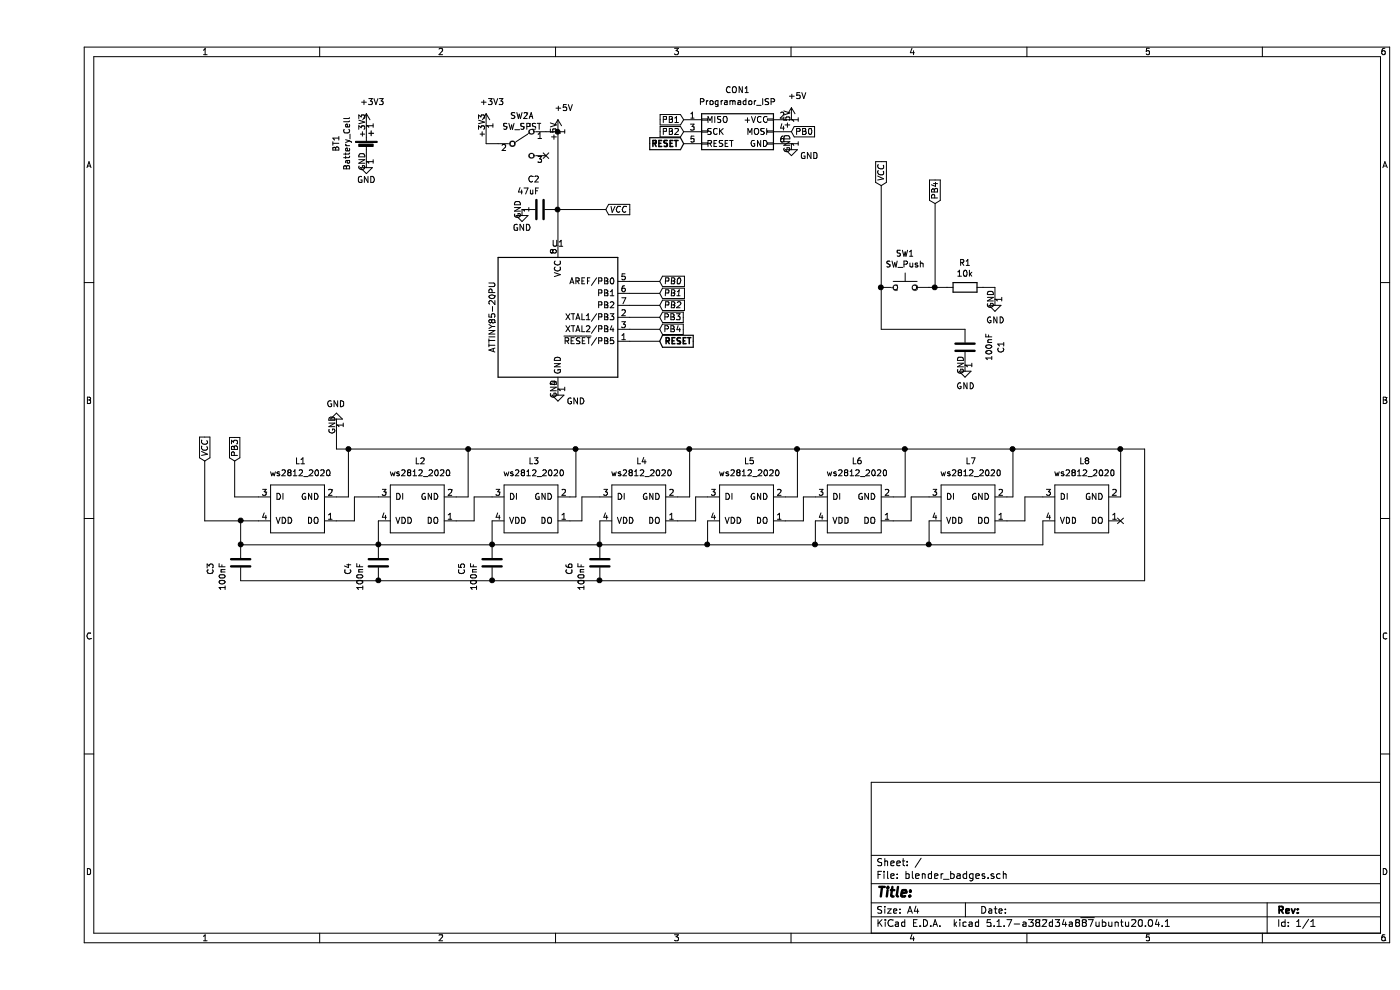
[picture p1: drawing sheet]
EESchema Schematic File Version 4
EELAYER 30 0
EELAYER END
$Descr A4 11693 8268
encoding utf-8
Sheet 1 1
Title ""
Date ""
Rev ""
Comp ""
Comment1 ""
Comment2 ""
Comment3 ""
Comment4 ""
$EndDescr
$Comp
L Device:R R1
U 1 1
P 7750 2400
F 0 "R1" V 7543 2400 50  0000 C CNN
F 1 "10k" V 7634 2400 50  0000 C CNN
F 2 "Resistor_SMD:R_0805_2012Metric_Pad1.15x1.40mm_HandSolder" V 7680 2400 50  0001 C CNN
F 3 "~" H 7750 2400 50  0001 C CNN
	1    7750 2400
	0    1    1    0   
$EndComp
$Comp
L Switch:SW_DPDT_x2 SW2
U 1 1
P 4050 1200
F 0 "SW2" H 4050 1435 50  0000 C CNN
F 1 "SW_SPST" H 4050 1344 50  0000 C CNN
F 2 "Switches:SWITCH_SPST_SMD_A" H 4050 1200 50  0001 C CNN
F 3 "" H 4050 1200 50  0001 C CNN
	1    4050 1200
	1    0    0    -1  
$EndComp
Wire Wire Line
	7050 1550 7050 2400
$Comp
L Device:Battery_Cell BT1
U 1 1
P 2750 1250
F 0 "BT1" V 2495 1300 50  0000 C CNN
F 1 "Battery_Cell" V 2586 1300 50  0000 C CNN
F 2 "Battery:BatteryHolder_Keystone_3034_1x20mm_MODIFICADA" V 2750 1310 50  0001 C CNN
F 3 "~" V 2750 1310 50  0001 C CNN
	1    2750 1250
	1    0    0    -1  
$EndComp
NoConn ~ 4250 1300
$Comp
L Switch:SW_Push SW1
U 1 1
P 7250 2400
F 0 "SW1" H 7250 2685 50  0000 C CNN
F 1 "SW_Push" H 7250 2594 50  0000 C CNN
F 2 "Button_Switch_SMD:SW_SPST_TL3342" H 7250 2600 50  0001 C CNN
F 3 "" H 7250 2600 50  0001 C CNN
	1    7250 2400
	1    0    0    -1  
$EndComp
Connection ~ 7050 2400
$Comp
L power:GND #PWR0102
U 1 1
P 8000 2500
F 0 "#PWR0102" H 8000 2250 50  0001 C CNN
F 1 "GND" H 8005 2327 50  0000 C CNN
F 2 "" H 8000 2500 50  0001 C CNN
F 3 "" H 8000 2500 50  0001 C CNN
	1    8000 2500
	1    0    0    -1  
$EndComp
Wire Wire Line
	7900 2400 8000 2400
$Comp
L MCU_Microchip_ATtiny:ATtiny85-20PU U1
U 1 1
P 4350 2650
F 0 "U1" H 4350 3267 50  0000 C CNN
F 1 "ATTINY85-20PU" V 3800 2650 50  0000 C CNN
F 2 "Package_SO:SOIJ-8_5.3x5.3mm_P1.27mm" H 4100 3250 50  0001 L BNN
F 3 "1.31 USD" H 4750 2700 50  0001 L BNN
F 4 "ATTINY85-20PU" H 4700 2550 50  0001 L BNN "Field4"
F 5 "Good" H 4850 2400 50  0001 L BNN "Field5"
F 6 "ATtiny Series 20 MHz 8 KB Flash 512 B SRAM 8-Bit Microcontroller - DIP-8" H 4700 2450 50  0001 L BNN "Field6"
F 7 "Microchip" H 5100 2400 50  0001 L BNN "Field7"
F 8 "DIP-8 Microchip" H 4700 2800 50  0001 L BNN "Field8"
	1    4350 2650
	1    0    0    -1  
$EndComp
Wire Wire Line
	4350 1750 4350 2050
Wire Wire Line
	8000 2400 8000 2500
Wire Wire Line
	7050 2400 7050 2750
$Comp
L Device:C C1
U 1 1
P 7750 2900
F 0 "C1" V 8050 2900 50  0000 C CNN
F 1 "100nF" V 7950 2900 50  0000 C CNN
F 2 "Capacitor_SMD:C_0805_2012Metric_Pad1.15x1.40mm_HandSolder" H 7788 2750 50  0001 C CNN
F 3 "~" H 7750 2900 50  0001 C CNN
	1    7750 2900
	1    0    0    -1  
$EndComp
$Comp
L power:+3V3 #PWR0101
U 1 1
P 2750 1050
F 0 "#PWR0101" H 2750 900 50  0001 C CNN
F 1 "+3V3" H 2800 1250 50  0000 C CNN
F 2 "" H 2750 1050 50  0001 C CNN
F 3 "" H 2750 1050 50  0001 C CNN
	1    2750 1050
	1    0    0    -1  
$EndComp
$Comp
L power:GND #PWR0103
U 1 1
P 2750 1350
F 0 "#PWR0103" H 2750 1100 50  0001 C CNN
F 1 "GND" H 2750 1200 50  0000 C CNN
F 2 "" H 2750 1350 50  0001 C CNN
F 3 "" H 2750 1350 50  0001 C CNN
	1    2750 1350
	1    0    0    -1  
$EndComp
$Comp
L Device:C C2
U 1 1
P 4200 1750
F 0 "C2" V 4450 1750 50  0000 L CNN
F 1 "47uF" V 4350 1750 50  0000 L CNN
F 2 "Capacitor_SMD:C_0805_2012Metric_Pad1.15x1.40mm_HandSolder" H 4238 1600 50  0001 C CNN
F 3 "~" H 4200 1750 50  0001 C CNN
	1    4200 1750
	0    -1   -1   0   
$EndComp
$Comp
L power:+3V3 #PWR0106
U 1 1
P 3750 1050
F 0 "#PWR0106" H 3750 900 50  0001 C CNN
F 1 "+3V3" H 3800 1250 50  0000 C CNN
F 2 "" H 3750 1050 50  0001 C CNN
F 3 "" H 3750 1050 50  0001 C CNN
	1    3750 1050
	1    0    0    -1  
$EndComp
$Comp
L NOMAS_semaforos:Programador_ISP CON1
U 1 1
P 5850 1100
F 0 "CON1" H 5850 1450 50  0000 C CNN
F 1 "Programador_ISP" H 5850 1350 50  0000 C CNN
F 2 "MisFootprints:ISP_TestPoints" H 5750 1100 50  0001 C CNN
F 3 "~" H 5750 1100 50  0001 C CNN
	1    5850 1100
	1    0    0    -1  
$EndComp
$Comp
L power:GND #PWR0108
U 1 1
P 6300 1200
F 0 "#PWR0108" H 6300 950 50  0001 C CNN
F 1 "GND" H 6450 1100 50  0000 C CNN
F 2 "" H 6300 1200 50  0001 C CNN
F 3 "" H 6300 1200 50  0001 C CNN
	1    6300 1200
	1    0    0    -1  
$EndComp
$Comp
L power:GND #PWR0109
U 1 1
P 4350 3250
F 0 "#PWR0109" H 4350 3000 50  0001 C CNN
F 1 "GND" H 4500 3150 50  0000 C CNN
F 2 "" H 4350 3250 50  0001 C CNN
F 3 "" H 4350 3250 50  0001 C CNN
	1    4350 3250
	1    0    0    -1  
$EndComp
Wire Wire Line
	7450 2400 7500 2400
Wire Wire Line
	7500 2400 7500 1700
Connection ~ 7500 2400
Wire Wire Line
	7500 2400 7600 2400
Text GLabel 5200 2750 2    50   Input ~ 0
PB4
Wire Wire Line
	5200 2750 4950 2750
Wire Wire Line
	4950 2650 5200 2650
Wire Wire Line
	4950 2550 5200 2550
Text GLabel 5200 2650 2    50   Input ~ 0
PB3
Text GLabel 5200 2550 2    50   Input Italic 0
PB2
Text GLabel 5200 2450 2    50   Input Italic 0
PB1
Text GLabel 5200 2350 2    50   Input Italic 0
PB0
Text GLabel 5200 2850 2    50   Input ~ 10
RESET
Wire Wire Line
	4950 2350 5200 2350
Wire Wire Line
	4950 2450 5200 2450
Wire Wire Line
	4950 2850 5200 2850
Text GLabel 5400 1200 0    50   Input ~ 10
RESET
Text GLabel 5400 1100 0    50   Input ~ 0
PB2
Text GLabel 5400 1000 0    50   Input ~ 0
PB1
Text GLabel 6300 1100 2    50   Input ~ 0
PB0
Text GLabel 1650 3850 1    50   Input ~ 0
PB3
Text GLabel 7500 1700 1    50   Input ~ 0
PB4
$Comp
L power:GND #PWR0110
U 1 1
P 2500 3550
F 0 "#PWR0110" H 2500 3300 50  0001 C CNN
F 1 "GND" H 2505 3377 50  0000 C CNN
F 2 "" H 2500 3550 50  0001 C CNN
F 3 "" H 2500 3550 50  0001 C CNN
	1    2500 3550
	-1   0    0    1   
$EndComp
Connection ~ 4350 1750
Wire Wire Line
	3750 1050 3750 1200
Wire Wire Line
	3750 1200 3850 1200
$Comp
L power:GND #PWR0104
U 1 1
P 4050 1750
F 0 "#PWR0104" H 4050 1500 50  0001 C CNN
F 1 "GND" H 4050 1600 50  0000 C CNN
F 2 "" H 4050 1750 50  0001 C CNN
F 3 "" H 4050 1750 50  0001 C CNN
	1    4050 1750
	1    0    0    -1  
$EndComp
Wire Wire Line
	4250 1100 4350 1100
Wire Wire Line
	4350 1100 4350 1750
Wire Wire Line
	7050 2750 7750 2750
$Comp
L power:GND #PWR0105
U 1 1
P 7750 3050
F 0 "#PWR0105" H 7750 2800 50  0001 C CNN
F 1 "GND" H 7755 2877 50  0000 C CNN
F 2 "" H 7750 3050 50  0001 C CNN
F 3 "" H 7750 3050 50  0001 C CNN
	1    7750 3050
	1    0    0    -1  
$EndComp
$Comp
L power:+5V #PWR0107
U 1 1
P 6300 1000
F 0 "#PWR0107" H 6300 850 50  0001 C CNN
F 1 "+5V" H 6350 1200 50  0000 C CNN
F 2 "" H 6300 1000 50  0001 C CNN
F 3 "" H 6300 1000 50  0001 C CNN
	1    6300 1000
	1    0    0    -1  
$EndComp
$Comp
L power:+5V #PWR0111
U 1 1
P 4350 1100
F 0 "#PWR0111" H 4350 950 50  0001 C CNN
F 1 "+5V" H 4400 1300 50  0000 C CNN
F 2 "" H 4350 1100 50  0001 C CNN
F 3 "" H 4350 1100 50  0001 C CNN
	1    4350 1100
	1    0    0    -1  
$EndComp
Connection ~ 4350 1100
$Comp
L MisLibrary:ws2812_2020 L2
U 1 1
P 3250 4200
F 0 "L2" H 3200 4550 50  0000 C CNN
F 1 "ws2812_2020" H 3200 4450 50  0000 C CNN
F 2 "MisFootprints:ws2812_2020" H 3300 4150 50  0001 C CNN
F 3 "" H 3300 4150 50  0001 C CNN
	1    3250 4200
	1    0    0    -1  
$EndComp
$Comp
L MisLibrary:ws2812_2020 L3
U 1 1
P 4200 4200
F 0 "L3" H 4150 4550 50  0000 C CNN
F 1 "ws2812_2020" H 4150 4450 50  0000 C CNN
F 2 "MisFootprints:ws2812_2020" H 4250 4150 50  0001 C CNN
F 3 "" H 4250 4150 50  0001 C CNN
	1    4200 4200
	1    0    0    -1  
$EndComp
$Comp
L MisLibrary:ws2812_2020 L4
U 1 1
P 5100 4200
F 0 "L4" H 5050 4550 50  0000 C CNN
F 1 "ws2812_2020" H 5050 4450 50  0000 C CNN
F 2 "MisFootprints:ws2812_2020" H 5150 4150 50  0001 C CNN
F 3 "" H 5150 4150 50  0001 C CNN
	1    5100 4200
	1    0    0    -1  
$EndComp
$Comp
L MisLibrary:ws2812_2020 L5
U 1 1
P 6000 4200
F 0 "L5" H 5950 4550 50  0000 C CNN
F 1 "ws2812_2020" H 5950 4450 50  0000 C CNN
F 2 "MisFootprints:ws2812_2020" H 6050 4150 50  0001 C CNN
F 3 "" H 6050 4150 50  0001 C CNN
	1    6000 4200
	1    0    0    -1  
$EndComp
Wire Wire Line
	1650 3850 1650 4150
Wire Wire Line
	3500 4350 3650 4350
Wire Wire Line
	3650 4350 3650 4150
Wire Wire Line
	3650 4150 3800 4150
Wire Wire Line
	4450 4350 4550 4350
Wire Wire Line
	4550 4350 4550 4150
Wire Wire Line
	4550 4150 4700 4150
Wire Wire Line
	5350 4350 5500 4350
Wire Wire Line
	5500 4350 5500 4150
Wire Wire Line
	5500 4150 5600 4150
Wire Wire Line
	2650 4350 2650 4150
Wire Wire Line
	2650 4150 2850 4150
$Comp
L MisLibrary:ws2812_2020 L6
U 1 1
P 6900 4200
F 0 "L6" H 6850 4550 50  0000 C CNN
F 1 "ws2812_2020" H 6850 4450 50  0000 C CNN
F 2 "MisFootprints:ws2812_2020" H 6950 4150 50  0001 C CNN
F 3 "" H 6950 4150 50  0001 C CNN
	1    6900 4200
	1    0    0    -1  
$EndComp
$Comp
L MisLibrary:ws2812_2020 L7
U 1 1
P 7850 4200
F 0 "L7" H 7800 4550 50  0000 C CNN
F 1 "ws2812_2020" H 7800 4450 50  0000 C CNN
F 2 "MisFootprints:ws2812_2020" H 7900 4150 50  0001 C CNN
F 3 "" H 7900 4150 50  0001 C CNN
	1    7850 4200
	1    0    0    -1  
$EndComp
$Comp
L MisLibrary:ws2812_2020 L8
U 1 1
P 8800 4200
F 0 "L8" H 8750 4550 50  0000 C CNN
F 1 "ws2812_2020" H 8750 4450 50  0000 C CNN
F 2 "MisFootprints:ws2812_2020" H 8850 4150 50  0001 C CNN
F 3 "" H 8850 4150 50  0001 C CNN
	1    8800 4200
	1    0    0    -1  
$EndComp
Wire Wire Line
	6250 4350 6400 4350
Wire Wire Line
	6400 4350 6400 4150
Wire Wire Line
	6400 4150 6500 4150
Wire Wire Line
	7150 4350 7300 4350
Wire Wire Line
	7300 4350 7300 4150
Wire Wire Line
	7300 4150 7450 4150
Wire Wire Line
	8100 4350 8250 4350
Wire Wire Line
	8250 4350 8250 4150
Wire Wire Line
	8250 4150 8400 4150
NoConn ~ 9050 4350
Wire Wire Line
	2500 4350 2650 4350
Wire Wire Line
	1650 4150 1850 4150
$Comp
L MisLibrary:ws2812_2020 L1
U 1 1
P 2250 4200
F 0 "L1" H 2200 4550 50  0000 C CNN
F 1 "ws2812_2020" H 2200 4450 50  0000 C CNN
F 2 "MisFootprints:ws2812_2020" H 2300 4150 50  0001 C CNN
F 3 "" H 2300 4150 50  0001 C CNN
	1    2250 4200
	1    0    0    -1  
$EndComp
Wire Wire Line
	2500 3750 2600 3750
Wire Wire Line
	9050 3750 9050 4150
Wire Wire Line
	8100 4150 8150 4150
Wire Wire Line
	8150 4150 8150 3750
Connection ~ 8150 3750
Wire Wire Line
	8150 3750 9050 3750
Wire Wire Line
	7150 4150 7250 4150
Wire Wire Line
	7250 4150 7250 3750
Connection ~ 7250 3750
Wire Wire Line
	7250 3750 8150 3750
Wire Wire Line
	6250 4150 6350 4150
Wire Wire Line
	6350 4150 6350 3750
Connection ~ 6350 3750
Wire Wire Line
	6350 3750 7250 3750
Wire Wire Line
	5350 4150 5450 4150
Wire Wire Line
	5450 4150 5450 3750
Connection ~ 5450 3750
Wire Wire Line
	5450 3750 6350 3750
Wire Wire Line
	4500 4150 4500 3750
Connection ~ 4500 3750
Wire Wire Line
	4500 3750 5450 3750
Wire Wire Line
	4450 4150 4500 4150
Wire Wire Line
	3600 4150 3600 3750
Connection ~ 3600 3750
Wire Wire Line
	3600 3750 4500 3750
Wire Wire Line
	3500 4150 3600 4150
Wire Wire Line
	2500 4150 2600 4150
Wire Wire Line
	2600 4150 2600 3750
Connection ~ 2600 3750
Wire Wire Line
	2600 3750 3600 3750
Wire Wire Line
	2500 3750 2500 3550
$Comp
L Device:C C3
U 1 1
P 1700 4700
F 0 "C3" V 1950 4700 50  0000 L CNN
F 1 "100nF" V 1850 4700 50  0000 L CNN
F 2 "Capacitor_SMD:C_0805_2012Metric_Pad1.15x1.40mm_HandSolder" H 1738 4550 50  0001 C CNN
F 3 "~" H 1700 4700 50  0001 C CNN
	1    1700 4700
	-1   0    0    1   
$EndComp
Wire Wire Line
	4350 1750 4750 1750
Text GLabel 4750 1750 2    50   Input Italic 0
VCC
Text GLabel 1400 3850 1    50   Input Italic 0
VCC
Wire Wire Line
	1400 3850 1400 4350
$Comp
L Device:C C4
U 1 1
P 2850 4700
F 0 "C4" V 3100 4700 50  0000 L CNN
F 1 "100nF" V 3000 4700 50  0000 L CNN
F 2 "Capacitor_SMD:C_0805_2012Metric_Pad1.15x1.40mm_HandSolder" H 2888 4550 50  0001 C CNN
F 3 "~" H 2850 4700 50  0001 C CNN
	1    2850 4700
	-1   0    0    1   
$EndComp
$Comp
L Device:C C5
U 1 1
P 3800 4700
F 0 "C5" V 4050 4700 50  0000 L CNN
F 1 "100nF" V 3950 4700 50  0000 L CNN
F 2 "Capacitor_SMD:C_0805_2012Metric_Pad1.15x1.40mm_HandSolder" H 3838 4550 50  0001 C CNN
F 3 "~" H 3800 4700 50  0001 C CNN
	1    3800 4700
	-1   0    0    1   
$EndComp
$Comp
L Device:C C6
U 1 1
P 4700 4700
F 0 "C6" V 4950 4700 50  0000 L CNN
F 1 "100nF" V 4850 4700 50  0000 L CNN
F 2 "Capacitor_SMD:C_0805_2012Metric_Pad1.15x1.40mm_HandSolder" H 4738 4550 50  0001 C CNN
F 3 "~" H 4700 4700 50  0001 C CNN
	1    4700 4700
	-1   0    0    1   
$EndComp
Wire Wire Line
	1700 4850 2850 4850
Connection ~ 2850 4850
Wire Wire Line
	2850 4850 3800 4850
Connection ~ 3800 4850
Wire Wire Line
	3800 4850 4700 4850
Wire Wire Line
	9050 3750 9250 3750
Connection ~ 9050 3750
Text GLabel 7050 1550 1    50   Input Italic 0
VCC
Wire Wire Line
	1400 4350 1700 4350
Wire Wire Line
	1700 4350 1700 4550
Connection ~ 1700 4350
Wire Wire Line
	1700 4350 1850 4350
Wire Wire Line
	8400 4550 8400 4350
Wire Wire Line
	8400 4550 7450 4550
Connection ~ 1700 4550
Connection ~ 2850 4550
Wire Wire Line
	2850 4550 1700 4550
Connection ~ 3800 4550
Wire Wire Line
	3800 4550 2850 4550
Connection ~ 4700 4550
Wire Wire Line
	4700 4550 3800 4550
Connection ~ 5600 4550
Wire Wire Line
	5600 4550 4700 4550
Connection ~ 6500 4550
Wire Wire Line
	6500 4550 5600 4550
Connection ~ 7450 4550
Wire Wire Line
	7450 4550 6500 4550
Wire Wire Line
	2850 4550 2850 4350
Wire Wire Line
	3800 4550 3800 4350
Wire Wire Line
	4700 4550 4700 4350
Wire Wire Line
	5600 4550 5600 4350
Wire Wire Line
	6500 4550 6500 4350
Wire Wire Line
	7450 4550 7450 4350
Wire Wire Line
	9250 3750 9250 4850
Wire Wire Line
	9250 4850 4700 4850
Connection ~ 4700 4850
$EndSCHEMATC
